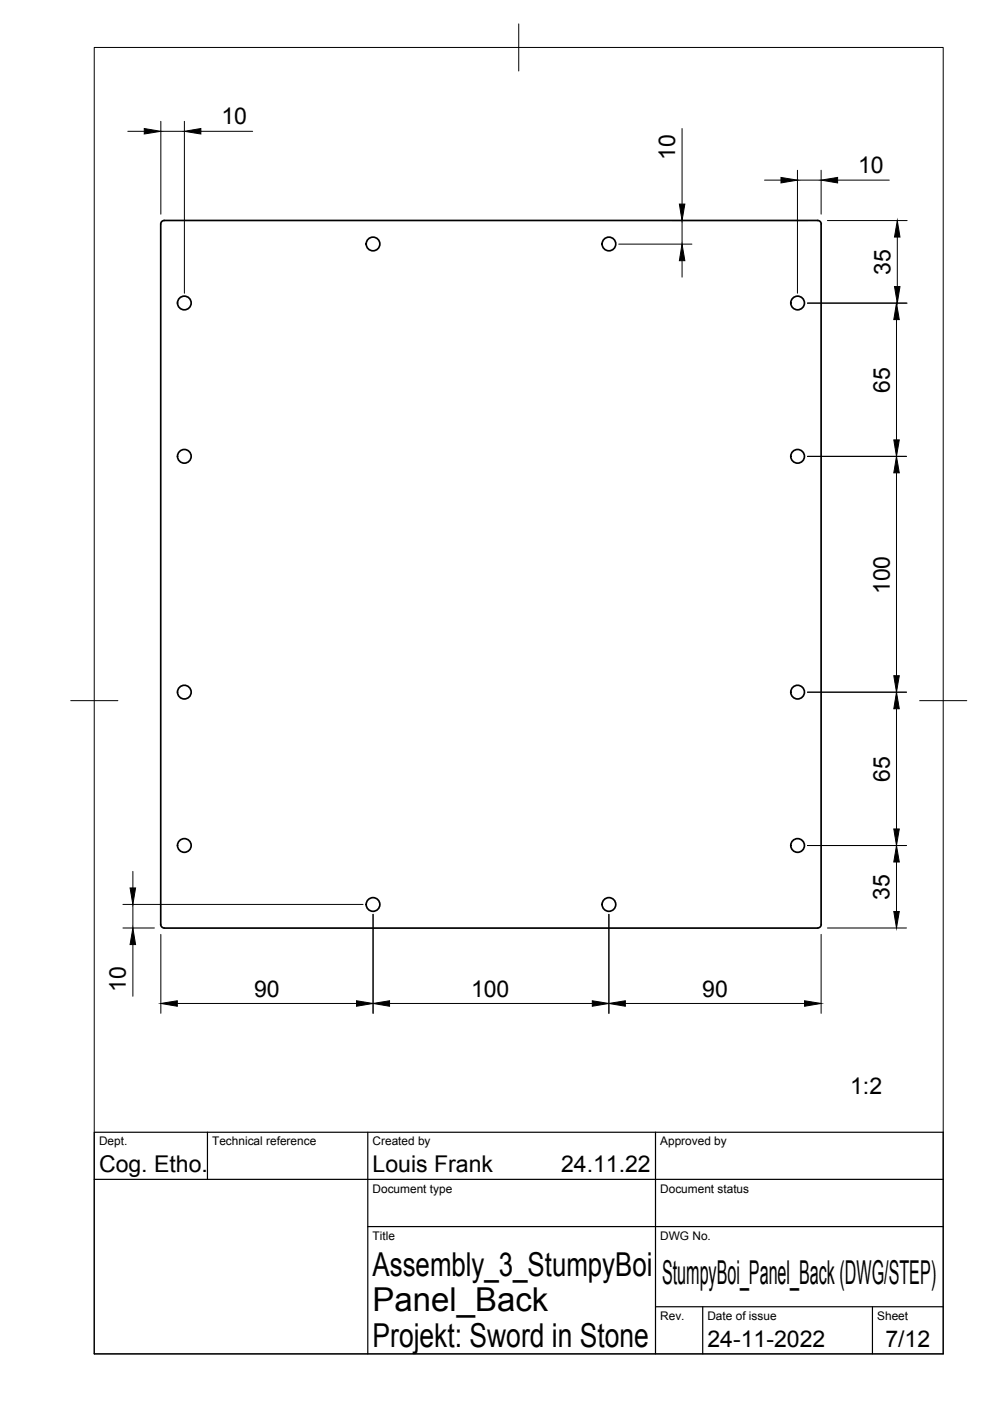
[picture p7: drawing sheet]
<svg xmlns="http://www.w3.org/2000/svg" width="210mm" height="297mm" viewBox="0 0 210 297" stroke-linecap="round" stroke-linejoin="round" font-family="sans-serif">
<!-- layer: Visible -->
<g fill="none" stroke="#000" stroke-width=".36">
<path d="M173.4 46.7h-138.6a.75 .75 0 0 0-.7 .8v148.5a.75 .75 0 0 0 .7 .8h138.6M173.4 46.7a.75 .75 0 0 1 .7 .8M174.1 47.5v148.5M174.1 196a.75 .75 0 0 1-.7 .8"/>
<circle cx="79.1" cy="51.7" r="1.45"/>
<circle cx="129.1" cy="51.7" r="1.45"/>
<circle cx="39.1" cy="64.2" r="1.45"/>
<circle cx="169.1" cy="64.2" r="1.45"/>
<circle cx="39.1" cy="96.7" r="1.45"/>
<circle cx="169.1" cy="96.7" r="1.45"/>
<circle cx="39.1" cy="146.7" r="1.45"/>
<circle cx="169.1" cy="146.7" r="1.45"/>
<circle cx="39.1" cy="179.3" r="1.45"/>
<circle cx="169.1" cy="179.3" r="1.45"/>
<circle cx="79.1" cy="191.8" r="1.45"/>
<circle cx="129.1" cy="191.8" r="1.45"/>
</g>
<!-- layer: BORDER -->
<path d="M20 10.1h180v276.9h-180zM110 5.1v10M15 148.6h10M195 148.6h10" fill="none" stroke="#000" stroke-width=".21"/>
<!-- layer: TITLEBLOCK -->
<path d="M20 240.1h180v46.9h-180zM20 250h180M44 240.1v9.9M78 240.1v46.9M139 240.1v46.9M78 260.1h122M139 277.1h61M149 277.1v9.9M185 277.1v9.9" fill="none" stroke="#000" stroke-width=".25"/>
<!-- layer: FD_Dimensions -->
<g fill="none" stroke="#000" stroke-width=".21">
<path d="M27.1 27.8h3.5M34.1 25.7v19.7M34.1 27.8h5M39.1 25.7v36.5M42.6 27.8h11M144.6 27.2v16.1M162.1 38.2h3.5M169.1 36.1v26.1M169.1 38.2h5M174.1 36.1v9.3M177.6 38.2h11M131.2 51.8h15.5"/>
<path d="M142.5 46.8h28.7M144.6 46.8v5M144.6 55.3v3.5M175.4 46.8h16.9M190.2 50.3v10.5M171.2 64.3h21.1M190.1 67.8v25.5M171.2 96.8h21M190.1 100.3v43M171.2 146.8h21M190.1 150.3v25.5M171.2 179.3h21"/>
<path d="M26.1 196.8h6.6M26.1 191.8h50.9M28.2 184.7v3.6M28.2 191.8v5M34.1 198.1v16.7M79.1 193.9v20.9M129.1 193.9v20.9M174.1 198.1v16.7M175.4 196.8h16.8M190.1 182.8v10.5M28.2 200.3v10.9M37.6 212.8h38"/>
<path d="M82.6 212.8h43M132.6 212.8h38"/>
</g>
<g fill="#000" stroke="#000" stroke-width=".21">
<path d="M30.6 27.2l3.5 .6-3.5 .6zM39.1 27.8l3.5-.6v1.2zM165.6 37.6l3.5 .6-3.5 .6zM174.1 38.2l3.5-.6v1.2zM144.6 51.8l.6 3.5h-1.2zM144 43.3h1.2l-.6 3.5zM190.2 46.8l.6 3.5h-1.1zM190.1 64.3l.6 3.5h-1.2zM189.7 60.8h1.1l-.6 3.5zM189.5 93.3h1.2l-.6 3.5zM190.1 96.8l.6 3.5h-1.2zM190.1 146.8l.6 3.5h-1.2z"/>
<path d="M189.5 143.3h1.2l-.6 3.5zM189.5 175.8h1.2l-.6 3.5zM27.6 188.3h1.1l-.5 3.5zM189.5 193.3h1.2l-.6 3.5zM190.1 179.3l.6 3.5h-1.2zM28.2 196.8l.5 3.5h-1.1zM34.1 212.8l3.5-.6v1.1zM75.6 212.2l3.5 .6-3.5 .5zM79.1 212.8l3.5-.6v1.1zM125.6 212.2l3.5 .6-3.5 .5zM129.1 212.8l3.5-.6v1.1zM170.6 212.2l3.5 .6-3.5 .5z"/>
</g>
<g font-size="7">
<text x="79" y="270.6">Assembly_3_StumpyBoi</text>
<text x="140.4" y="272.3">StumpyBoi_Panel_Back (DWG/STEP)</text>
<text x="79" y="278.1">Panel_Back</text>
<text x="79" y="285.5">Projekt: Sword in Stone</text>
</g>
<g font-size="4.9">
<text x="46.9" y="26.4">10</text>
<text x="143.2" y="33.9" transform="rotate(-90 143.2 33.9)">10</text>
<text x="181.9" y="36.7">10</text>
<text x="188.8" y="58.2" transform="rotate(-90 188.8 58.2)">35</text>
<text x="188.6" y="83.2" transform="rotate(-90 188.6 83.2)">65</text>
<text x="188.6" y="126" transform="rotate(-90 188.6 126)">100</text>
<text x="188.6" y="165.7" transform="rotate(-90 188.6 165.7)">65</text>
<text x="188.6" y="190.7" transform="rotate(-90 188.6 190.7)">35</text>
<text x="26.7" y="210.4" transform="rotate(-90 26.7 210.4)">10</text>
<text x="53.9" y="211.3">90</text>
<text x="99.9" y="211.3">100</text>
<text x="148.9" y="211.3">90</text>
<text x="180.3" y="232">1:2</text>
<text x="21" y="248.5">Cog. Etho.</text>
<text x="79" y="248.5">Louis Frank</text>
<text x="119" y="248.5">24.11.22</text>
<text x="150" y="285.5">24-11-2022</text>
<text x="187.7" y="285.7">7/12</text>
</g>
<g font-size="2.5">
<text x="21" y="242.9">Dept.</text>
<text x="45" y="242.9">Technical reference</text>
<text x="79" y="242.9">Created by</text>
<text x="140" y="242.9">Approved by</text>
<text x="79" y="252.8">Document type</text>
<text x="140" y="252.8">Document status</text>
<text x="79" y="262.9">Title</text>
<text x="140" y="262.9">DWG No.</text>
<text x="140" y="279.9">Rev.</text>
<text x="150" y="279.9">Date of issue</text>
<text x="186" y="279.9">Sheet</text>
</g>
</svg>
